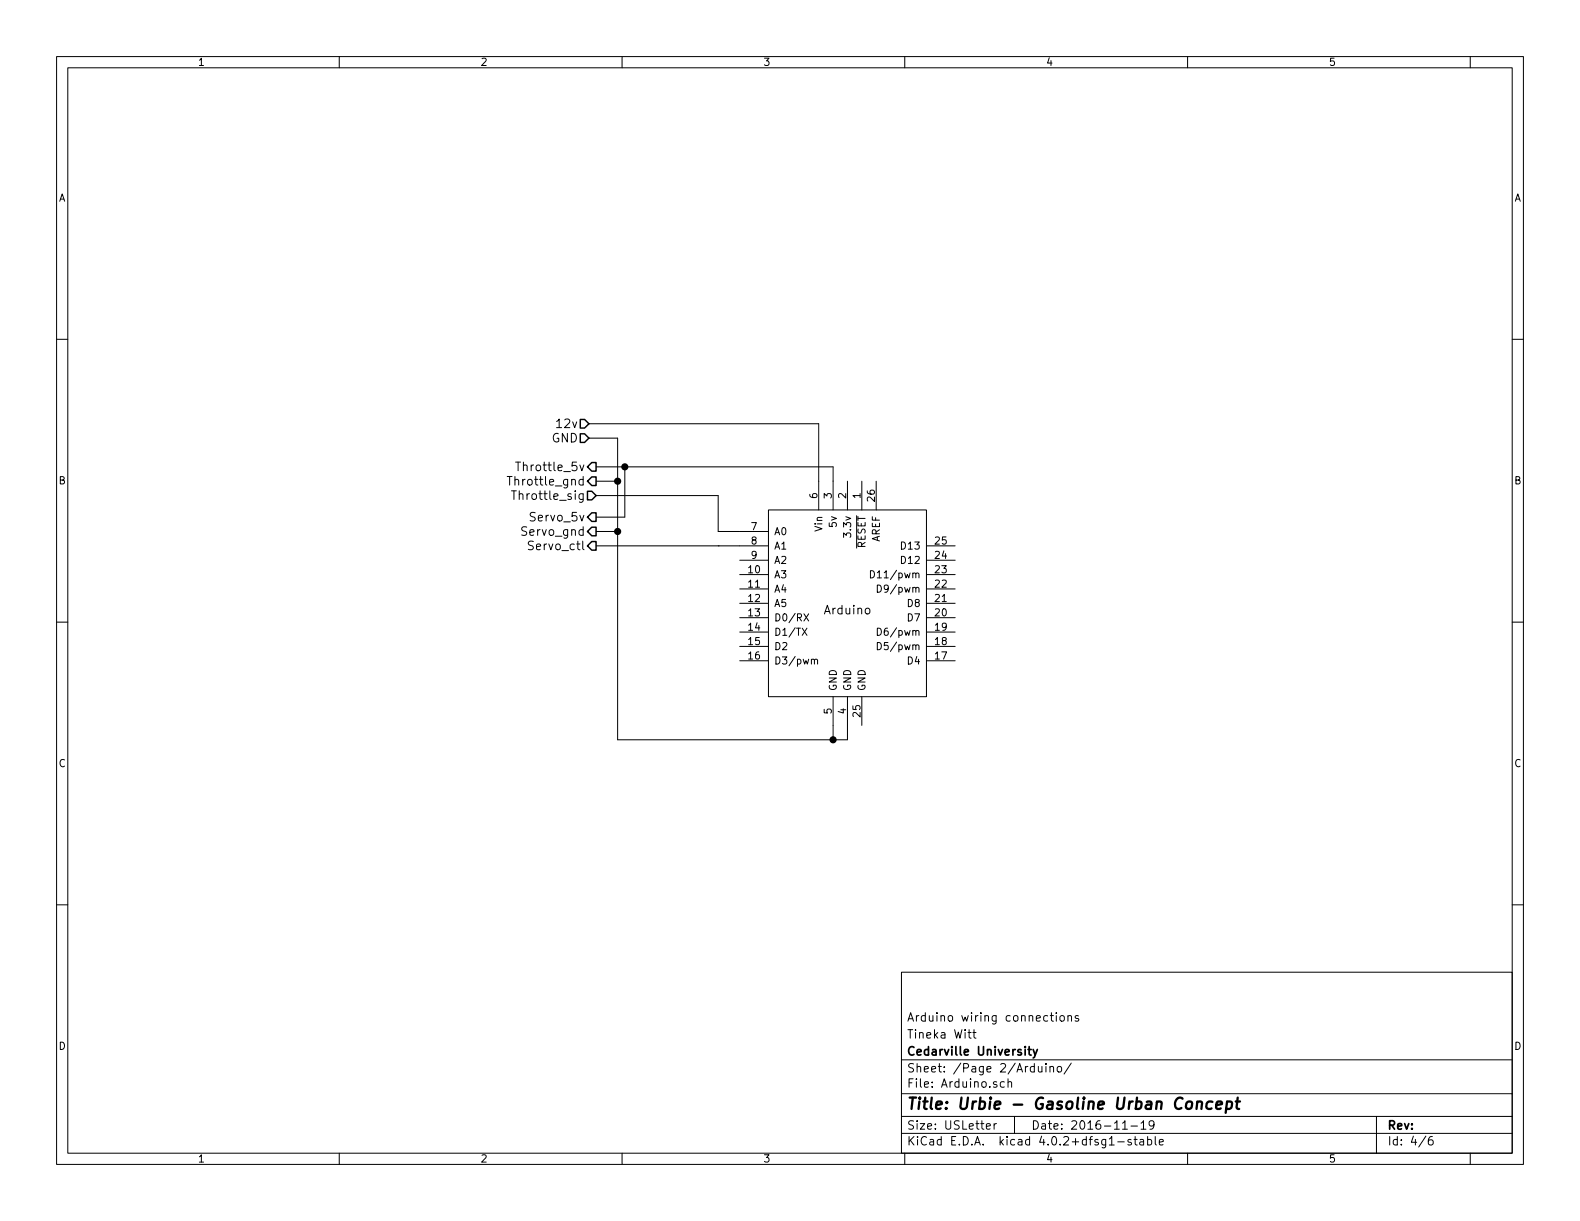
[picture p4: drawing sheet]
<svg xmlns="http://www.w3.org/2000/svg" width="279mm" height="216mm" viewBox="0 0 279 216" stroke-linecap="round" stroke-linejoin="round" font-family="sans-serif">
<g fill="none" stroke="#000" stroke-width=".18">
<path d="M10 10h259.4v195.9h-259.4zM12 12h255.4v191.9h-255.4zM60 10v2M110 10v2M160 10v2M210 10v2M260 10v2M10 60h2M267.4 60h2M104.1 77.5h5.1v53.3h40.7v-7.6M104.1 74.9h40.7v15.3M89.7 84.3h.9"/>
<path d="M91.2 81.7h.8M103.1 84.8a.48 .48 0 0 0-.6 .1v.7a.48 .48 0 0 0 .6 .1M103.1 87.3v1.2l-.3 .3-.3-.1M103.1 87.4a.48 .48 0 0 0-.6 .1v.7a.48 .48 0 0 0 .6 0M103.1 84.3v1.5M105.4 82.6h41.9v7.6M105.4 94h3.8M105.4 87.6h21.6v6.4h8.9M105.4 96.5h30.5M105.4 85.1h3.8M110.5 82.6v8.8h-5.1M127 96.5h.1"/>
<path d="M130.8 99.1h5.1M135.9 90.2h27.9v33h-27.9zM149.9 85.1v5.1M151.5 91.2v5.7M152.4 85.1v5.1M154.9 85.1v5.1M163.8 96.5h5.1M163.8 99.1h5.1M10 110h2M130.8 101.6h5.1M130.8 109.2h5.1M130.8 104.1h5.1"/>
<path d="M130.8 106.7h5.1M130.8 111.8h5.1M130.8 114.3h5.1M130.8 116.8h5.1M141.9 111.1l.8 1.2M142.2 108.5l.8 1.3M142.7 111.1l-.8 1.2M143 108.5l-.8 1.3M143.5 116.7l.2-.1h.3v.8M144 116.7l.2-.1h.3l.1 .8M153.2 107.6l.3-.1 .3 .3v.5l-.3 .3-.3-.1-.2-.2v-.5zM153.9 100.9a.64 .64 0 0 1 .7 .6 .64 .64 0 0 1-.7 .7z"/>
<path d="M155.1 103.5a.64 .64 0 0 1 .8 .6 .64 .64 0 0 1-.8 .6zM155.1 113.6a.64 .64 0 0 1 .8 .6 .64 .64 0 0 1-.8 .7zM155.1 111.1a.64 .64 0 0 1 .8 .6 .64 .64 0 0 1-.8 .6zM163.8 101.6h5.1M163.8 109.2h5.1M163.8 104.1h5.1M163.8 106.7h5.1M163.8 111.8h5.1M163.8 114.3h5.1M163.8 116.8h5.1M267.4 110h2M147.3 123.2v7.6"/>
<path d="M152.4 123.2v5.1M10 160h2M267.4 160h2M159.4 171.9h108v32h-108zM185.7 179.6h.6M185.9 179.1v1.3l.4 .2M186.8 179.1v.1M186.8 179.6v1M187.5 179.7l.2-.1 .4 .1 .1 .6-.1 .2-.4 .1-.2-.2zM188.8 179.7l.3-.1 .3 .1 .1 .9M188.8 179.6v1M190.7 179.7a.37 .37 0 0 0-.6 .1l.1 .2 .5 .1 .1 .2-.2 .3-.5-.1"/>
<path d="M159.4 197.4h108M159.4 193.4h108M159.4 187.4h108M171.2 182.6h.5M171.4 182.1v1.3l.3 .2M172 182.6h.6M172.2 182.1v1.3l.4 .2M174.4 199.2l.7-.2v-.2l-.4-.1-.3 .2 .1 .7h.6M175.8 198.7v1M176.2 198.7l-.4 .3M177.6 191.3h-.4l-.3 .2 .1 .6 .2 .2 .4-.1M178.3 191.4l.2-.1h.3l.1 1"/>
<path d="M178.3 190.8v1.5M179.4 197.4v3M183.6 188.6l.1 .9 .3 .1 .3-.2M184.3 188.6v1M185 188.1v.1M185 188.6v1M185.7 188.7l.2-.1h.4v1M185.7 188.6v1M187 188.7l.2-.1 .5 .1v.6l-.1 .2-.4 .1-.2-.2zM189.4 188l-1.2 1.9M198.5 199.7h.9M200 199.1h1.1"/>
<path d="M201.8 198.6l.4-.4v1.5M201.8 199.7h.8M204.1 198.8l-.3 .3h-.3l-.3-.3v-.3l.2-.3h.4l.2 .1a1.19 1.19 0 0 1-.2 1.3l-.4 .1M243.4 197.4v6.5M60 203.9v2M110 203.9v2M159.4 200.4h108M160 203.9v2M197.7 201.9h1.1M200 201.5a.37 .37 0 0 0-.6 .2l.1 .2 .5 .1 .1 .2-.2 .3-.5-.1M200.5 201.5h.6M200.7 201v1.3l.4 .2"/>
<path d="M201.6 201.5h.6v1M202.2 201.8l-.4 .1-.3 .2 .3 .4 .4-.1M202.9 201.5h.5l.3 .3-.2 .6h-.6M202.9 201v1.5M204.3 201v1.3l.2 .2M205 202l.7-.2v-.3h-.5l-.2 .2 .1 .7h.6M210 203.9v2M252.1 200.9l-1.2 1.9M253.3 201a.59 .59 0 0 0-.7 .6l.1 .7 .2 .2 .5-.2v-.5l-.1-.2-.4-.1-.3 .3M260 203.9v2"/>
</g>
<path d="M211.7 194.9a.52 .52 0 0 1 .9 .1l-.2 1.1M211.7 194.8l-.1 1.3M214.4 194.8a.7 .7 0 0 0-1 .3v.8l.3 .2 .5-.1M215.1 195.4l1-.2-.1-.4h-.7l-.3 1 .3 .3 .6-.1M217 194.8a.65 .65 0 0 1 .8 .1l-.1 1a.67 .67 0 0 1-.9 .1M217 194.8l-.3 2M218.5 194.8h.8M218.9 194.1l-.2 1.7v.2l.4 .1" fill="none" stroke="#000" stroke-width=".41"/>
<path d="M181.8 185.6h.5M182 185.1v1.3l.3 .2M182.7 185.6l.4 1M183.4 185.6l-.5 1.3-.2 .2" fill="none" stroke="#000" stroke-width=".3"/>
<path d="M102.6 74.2h.8l.7 .7-.7 .8h-.8zM102.6 76.7h.8l.7 .8-.7 .7h-.8zM103.9 86.9h.7l.8 .7-.8 .8h-.7zM104.6 81.8h.8v1.5h-.8l-.7-.7zM104.6 84.3h.8v1.6h-.8l-.7-.8zM104.6 90.7h.8v1.5h-.8l-.7-.8zM104.6 93.2h.8v1.5h-.8l-.7-.7zM104.6 95.8h.8v1.5h-.8l-.7-.8z" fill="none" stroke="#000" stroke-width=".25"/>
<g fill="#000" stroke="#000" stroke-width=".25">
<circle cx="109.2" cy="94" r=".51"/>
<circle cx="109.2" cy="85.1" r=".51"/>
<circle cx="110.5" cy="82.6" r=".51"/>
<circle cx="147.3" cy="130.8" r=".51"/>
</g>
<text font-size="2.8" x="160.4" y="196.2">Title: Urbie - Gasoline Urban Concept</text>
<g font-size="2.1">
<text x="98.7" y="75.7">12v</text>
<text x="92" y="83.3">Throttle_5v</text>
<text x="97.5" y="78.2">GND</text>
<text x="90.5" y="85.9">Throttle_gnd</text>
<text x="91.3" y="88.4">Throttle_sig</text>
<text x="92.5" y="94.7">Servo_gnd</text>
<text x="94" y="92.2">Servo_5v</text>
<text x="93.9" y="97.3">Servo_ctl</text>
<text x="145.8" y="108.6">Arduino</text>
<text x="160.4" y="183.6">Tineka Witt</text>
<text x="160.4" y="180.6">Arduino wiring connections</text>
<text x="160.4" y="189.6">Sheet: /Page 2/Arduino/</text>
<text x="160.4" y="186.6">Cedarville University</text>
<text x="160.4" y="192.3">File: Arduino.sch</text>
<text x="160.4" y="202.5">KiCad E.D.A. kicad 4.0.2+dfsg1-stable</text>
<text x="160.4" y="199.7">Size: USLetter</text>
<text x="182.4" y="199.7">Date: 2016-11-19</text>
<text x="245.4" y="199.7">Rev:</text>
<text x="245.4" y="202.5">Id: 4/6</text>
</g>
<g font-size="1.8">
<text x="35" y="11.6">1</text>
<text x="85" y="11.6">2</text>
<text x="135" y="11.6">3</text>
<text x="185" y="11.6">4</text>
<text x="235" y="11.6">5</text>
<text x="10.4" y="35.6">A</text>
<text x="267.8" y="35.6">A</text>
<text x="10.4" y="85.6">B</text>
<text x="144.5" y="88.1" transform="rotate(-90 144.5 88.1)">6</text>
<text x="147.1" y="88.1" transform="rotate(-90 147.1 88.1)">3</text>
<text x="149.6" y="88.1" transform="rotate(-90 149.6 88.1)">2</text>
<text x="152.1" y="88.1" transform="rotate(-90 152.1 88.1)">1</text>
<text x="154.7" y="88.6" transform="rotate(-90 154.7 88.6)">26</text>
<text x="267.8" y="85.6">B</text>
<text x="132.9" y="93.7">7</text>
<text x="136.9" y="94.6">A0</text>
<text x="145.4" y="93.9" transform="rotate(-90 145.4 93.9)">Vin</text>
<text x="148" y="93.1" transform="rotate(-90 148 93.1)">5v</text>
<text x="150.5" y="94.6" transform="rotate(-90 150.5 94.6)">3.3v</text>
<text x="132.4" y="101.3">10</text>
<text x="132.9" y="96.3">8</text>
<text x="132.9" y="98.8">9</text>
<text x="136.9" y="97.2">A1</text>
<text x="136.9" y="99.7">A2</text>
<text x="153" y="97.1" transform="rotate(-90 153 97.1)">RESET</text>
<text x="155.6" y="96" transform="rotate(-90 155.6 96)">AREF</text>
<text x="159.6" y="99.7">D12</text>
<text x="159.6" y="97.2">D13</text>
<text x="165.4" y="101.3">23</text>
<text x="165.4" y="98.8">24</text>
<text x="165.4" y="96.3">25</text>
<text x="132.4" y="103.9">11</text>
<text x="132.4" y="106.4">12</text>
<text x="136.9" y="102.2">A3</text>
<text x="136.9" y="104.8">A4</text>
<text x="136.9" y="107.3">A5</text>
<text x="155" y="102.2">D11/pwm</text>
<text x="156" y="104.8">D9/pwm</text>
<text x="160.6" y="107.3">D8</text>
<text x="165.4" y="106.4">21</text>
<text x="165.4" y="103.9">22</text>
<text x="132.4" y="109">13</text>
<text x="132.4" y="111.5">14</text>
<text x="136.9" y="109.9">D0/RX</text>
<text x="136.9" y="112.4">D1/TX</text>
<text x="156" y="112.4">D6/pwm</text>
<text x="160.6" y="109.9">D7</text>
<text x="165.4" y="109">20</text>
<text x="165.4" y="111.5">19</text>
<text x="132.4" y="114">15</text>
<text x="132.4" y="116.6">16</text>
<text x="136.9" y="114.9">D2</text>
<text x="136.9" y="117.5">D3/pwm</text>
<text x="156" y="114.9">D5/pwm</text>
<text x="160.6" y="117.5">D4</text>
<text x="165.4" y="116.6">17</text>
<text x="165.4" y="114">18</text>
<text x="148" y="122.2" transform="rotate(-90 148 122.2)">GND</text>
<text x="150.5" y="122.2" transform="rotate(-90 150.5 122.2)">GND</text>
<text x="153" y="122.2" transform="rotate(-90 153 122.2)">GND</text>
<text x="147.1" y="126.2" transform="rotate(-90 147.1 126.2)">5</text>
<text x="149.6" y="126.2" transform="rotate(-90 149.6 126.2)">4</text>
<text x="152.1" y="126.7" transform="rotate(-90 152.1 126.7)">25</text>
<text x="10.4" y="135.6">C</text>
<text x="267.8" y="135.6">C</text>
<text x="10.4" y="185.6">D</text>
<text x="267.8" y="185.6">D</text>
<text x="35" y="205.5">1</text>
<text x="85" y="205.5">2</text>
<text x="135" y="205.5">3</text>
<text x="185" y="205.5">4</text>
<text x="235" y="205.5">5</text>
</g>
</svg>
